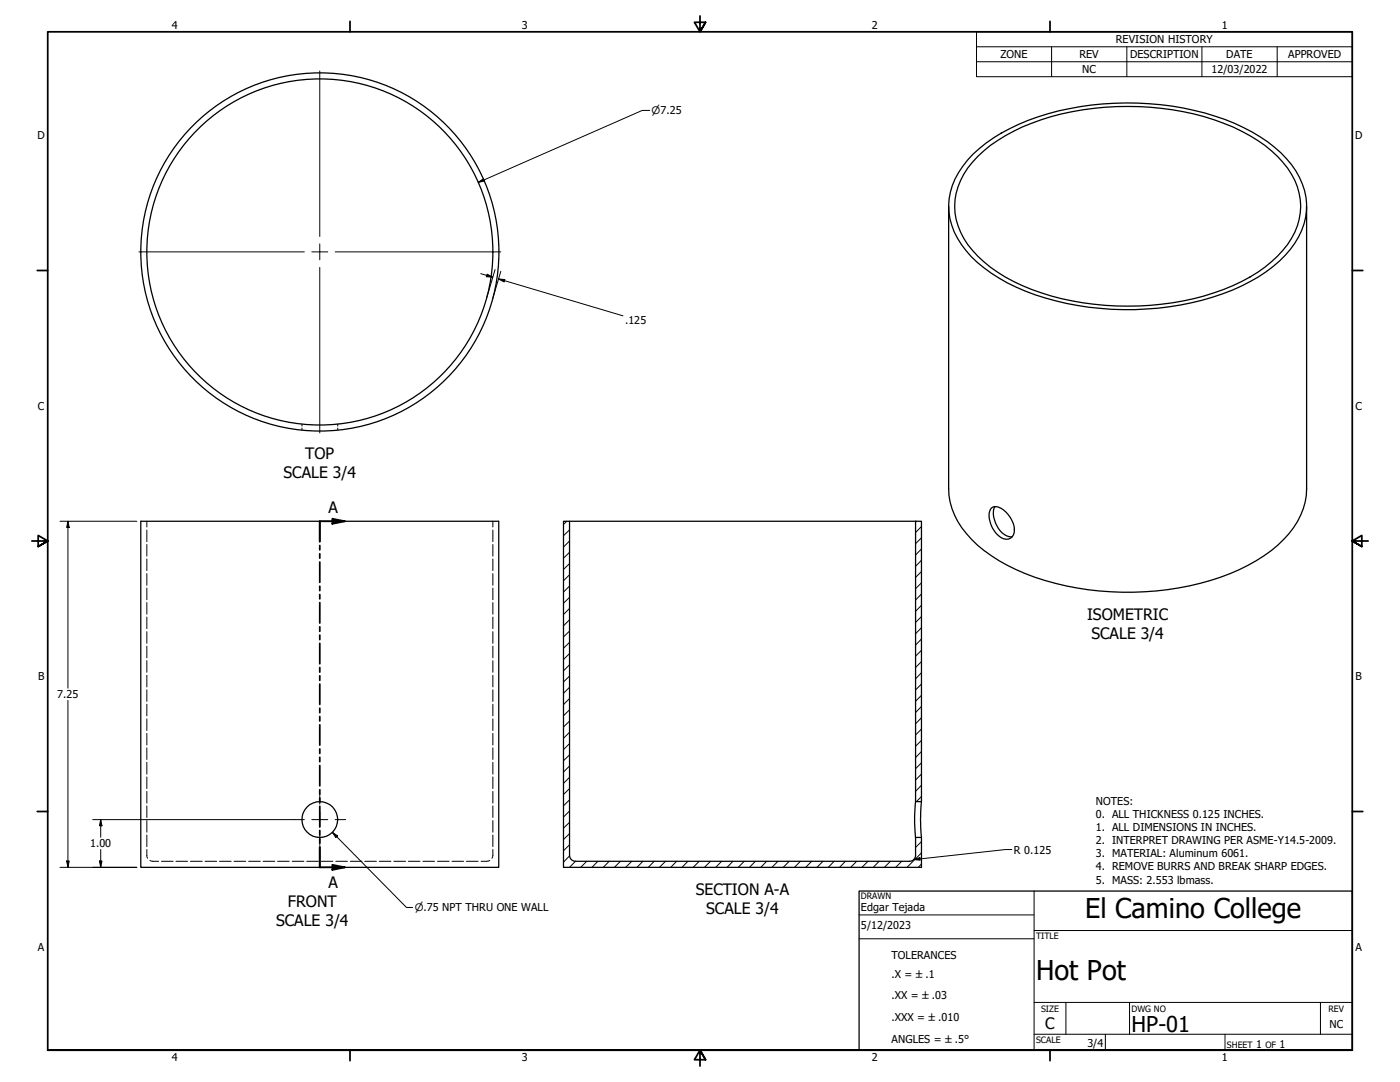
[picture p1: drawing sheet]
<svg xmlns="http://www.w3.org/2000/svg" width="559mm" height="432mm" viewBox="0 0 559 432" stroke-linecap="round" stroke-linejoin="round" font-family="sans-serif">
<!-- layer: Hatch (ANSI) -->
<g fill="none" stroke="#000" stroke-width=".4">
<path d="M226.3 208l-1.4 1.3M227.3 215.9l-2.4 2.4M227.3 211.5l-2.4 2.3M365.4 208h.1M367.8 219.1l-2.4 2.4M367.8 214.6l-2.4 2.4M367.8 210.1l-2.4 2.4M227.3 238.4l-2.4 2.3M227.3 233.9l-2.4 2.4M227.3 229.4l-2.4 2.4M227.3 224.9l-2.4 2.4M227.3 220.4l-2.4 2.4"/>
<path d="M367.8 237l-2.4 2.5M367.8 232.6l-2.4 2.3M367.8 228.1l-2.4 2.3M367.8 223.6l-2.4 2.4M227.3 256.3l-2.4 2.4M227.3 251.8l-2.4 2.4M227.3 247.3l-2.4 2.4M227.3 242.8l-2.4 2.4M367.8 259.5l-2.4 2.4M367.8 255l-2.4 2.4M367.8 250.5l-2.4 2.4M367.8 246.1l-2.4 2.3"/>
<path d="M367.8 241.6l-2.4 2.4M227.3 278.8l-2.4 2.4M227.3 274.3l-2.4 2.4M227.3 269.8l-2.4 2.4M227.3 265.3l-2.4 2.4M227.3 260.8l-2.4 2.4M367.8 277.5l-2.4 2.3M367.8 273l-2.4 2.3M367.8 268.5l-2.4 2.4M367.8 264l-2.4 2.4M227.3 296.7l-2.4 2.4M227.3 292.2l-2.4 2.4"/>
<path d="M227.3 287.8l-2.4 2.3M227.3 283.3l-2.4 2.3M367.8 299.9l-2.4 2.4M367.8 295.5l-2.4 2.3M367.8 291l-2.4 2.3M367.8 286.4l-2.4 2.5M367.8 281.9l-2.4 2.5M227.3 319.2l-2.4 2.4M227.3 314.7l-2.4 2.4M227.3 310.2l-2.4 2.4M227.3 305.7l-2.4 2.4M227.3 301.2l-2.4 2.4"/>
<path d="M367.8 317.9l-2 2M367.8 313.4l-2.4 2.4M367.8 308.9l-2.4 2.4M367.8 304.4l-2.4 2.4M227.3 337.1l-2.4 2.4M227.3 332.7l-2.4 2.3M227.3 328.2l-2.4 2.3M227.3 323.7l-2.4 2.4M367.8 335.9l-2.4 2.3M227.3 341.6l-2.4 2.4M229.7 343.7l-2.4 2.4M234.2 343.7l-2.4 2.4"/>
<path d="M238.6 343.7l-2.3 2.4M243.1 343.7l-2.3 2.4M247.6 343.7l-2.4 2.4M252.2 343.7l-2.5 2.4M256.6 343.7l-2.3 2.4M261.1 343.7l-2.3 2.4M265.6 343.7l-2.4 2.4M270.1 343.7l-2.4 2.4M274.6 343.7l-2.4 2.4M279.1 343.7l-2.4 2.4M283.6 343.7l-2.4 2.4M288 343.7l-2.3 2.4"/>
<path d="M292.5 343.7l-2.3 2.4M297.1 343.7l-2.5 2.4M301.5 343.7l-2.4 2.4M306 343.7l-2.3 2.4M310.5 343.7l-2.4 2.4M315 343.7l-2.4 2.4M319.5 343.7l-2.4 2.4M324 343.7l-2.4 2.4M328.5 343.7l-2.4 2.4M332.9 343.7l-2.3 2.4M337.4 343.7l-2.3 2.4M341.9 343.7l-2.4 2.4"/>
<path d="M346.5 343.7l-2.5 2.4M350.9 343.7l-2.3 2.4M355.4 343.7l-2.4 2.4M359.9 343.7l-2.4 2.4M367.8 344.8l-1.3 1.3M367.8 340.4l-5.8 5.7"/>
</g>
<!-- layer: Hidden (ANSI) -->
<g fill="none" stroke="#000" stroke-width=".4">
<path d="M120.5 169.2v.9M120.5 170.8v.8M134.8 169.2v.9M134.8 170.8v.8M58.6 208v2.3M58.6 211.5v4.7M58.6 217.3v4.6M196.7 208v2.3M196.7 211.5v4.7M196.7 217.3v4.6M58.6 223.1v4.6M58.6 228.9v4.7"/>
<path d="M58.6 234.7v4.6M196.7 223.1v4.6M196.7 228.9v4.7M196.7 234.7v4.6M58.6 240.5v4.6M58.6 246.3v4.6M58.6 252.1v4.6M58.6 257.9v4.6M196.7 240.5v4.6M196.7 246.3v4.6M196.7 252.1v4.6M196.7 257.9v4.6"/>
<path d="M58.6 263.7v4.6M58.6 269.5v4.6M58.6 275.3v4.6M196.7 263.7v4.6M196.7 269.5v4.6M196.7 275.3v4.6M58.6 281.1v4.6M58.6 286.9v4.6M58.6 292.7v4.6M58.6 298.4v4.7M196.7 281.1v4.6M196.7 286.9v4.6"/>
<path d="M196.7 292.7v4.6M196.7 298.4v4.7M58.6 304.2v4.7M58.6 310.1v4.6M58.6 315.8v4.7M196.7 304.2v4.7M196.7 310.1v4.6M196.7 315.8v4.7M58.6 339v2.4l.3 1.1M58.6 321.6v4.7M58.6 327.5v4.6M58.6 333.2v4.7"/>
<path d="M196.7 339v2.4l-.4 1.1M196.7 321.6v4.7M196.7 327.5v4.6M196.7 333.2v4.7M59.8 343.4l1.2 .3h2.3M64.5 343.7h4.6M70.2 343.7h4.7M76 343.7h4.7M81.9 343.7h4.6M87.6 343.7h4.7M93.4 343.7h4.6M99.3 343.7h4.6"/>
<path d="M105 343.7h4.7M110.8 343.7h4.6M116.6 343.7h4.7M122.4 343.7h4.7M128.2 343.7h4.6M134 343.7h4.7M139.8 343.7h4.7M145.6 343.7h4.6M151.4 343.7h4.6M157.2 343.7h4.7M163 343.7h4.6M168.8 343.7h4.6"/>
<path d="M174.6 343.7h4.7M180.4 343.7h4.6M186.2 343.7h4.6M195.5 343.4l-1.2 .3h-2.3"/>
</g>
<!-- layer: Visible (ANSI) -->
<g fill="none" stroke="#000" stroke-width=".51">
<path d="M388.3 61.6a75.8 75.8 0 0 1 38.5-18.2 116.9 116.9 0 0 1 66 5.8 54 54 0 0 1 24.5 19.1 25.8 25.8 0 0 1-2.3 31.2 62.6 62.6 0 0 1-31.1 19.1 115.2 115.2 0 0 1-78.3-4 53.9 53.9 0 0 1-21.8-16.9 25.4 25.4 0 0 1 .4-31.3zM390.3 62.4a71.6 71.6 0 0 1 33.4-16.9 112.8 112.8 0 0 1 68.4 5.2 50.5 50.5 0 0 1 23.4 18.8 25 25 0 0 1-3.5 30.4 63.5 63.5 0 0 1-31.4 18.2 113.2 113.2 0 0 1-72.5-4.1 50.5 50.5 0 0 1-23.4-18.9 25 25 0 0 1 3.5-30.4zM378.7 82.4v112.7a29.2 29.2 0 0 0 9.2 20.2 71.3 71.3 0 0 0 33.3 17.5 115.8 115.8 0 0 0 73.5-5.5 51 51 0 0 0 23.2-19.2 26.6 26.6 0 0 0 3.6-13v-112.7M56.2 208h142.9v138.1h-142.9zM224.9 208h2.4v133.3l.3 1.1 .6 .8 1.5 .5h133.4l1.5-.5 .8-1.3v-7.7h2.4v11.9h-142.9zM227.3 208h138.1M365.4 208h2.4v111.9h-2.4zM395.5 202.9a3.6 3.6 0 0 1 5.1 .6 10.7 10.7 0 0 1 4.2 9 3.4 3.4 0 0 1-2.6 2.7 3.4 3.4 0 0 1-3.5-1.3 10.4 10.4 0 0 1-3.5-10.3zM397.1 202.2a9.6 9.6 0 0 0 2.8 10.4l.8 .6a4.6 4.6 0 0 0 3.4 1M365.4 319.9a67.2 67.2 0 0 0 0 14.3M367.8 319.9a67.2 67.2 0 0 0 0 14.3"/>
<circle cx="127.7" cy="100.6" r="69.1"/>
<circle cx="127.7" cy="100.6" r="71.5"/>
<circle cx="127.6" cy="327.1" r="7.2"/>
</g>
<!-- layer: Section Line (ANSI) -->
<g fill="none" stroke="#000" stroke-width=".7">
<path d="M127.6 217.7v1.8M132.7 207l5 1-5 1zM137.7 208h-10.1v8.2M127.6 221v1.8M127.6 224.3v8.1M127.6 233.9v1.8M127.6 237.2v1.8M127.6 240.5v8.2M127.6 250.1v1.9M127.6 253.4v1.9M127.6 256.7v8.2M127.6 266.4v1.8"/>
<path d="M127.6 269.7v1.8M127.6 273v8.1M127.6 282.6v1.8M127.6 285.9v1.8M127.6 289.2v8.2M127.6 298.9v1.8M127.6 302.2v1.8M127.6 305.5v8.1M127.6 315.2v1.7M127.6 318.5v1.7M127.6 321.8v8.1M127.6 331.4v1.8"/>
<path d="M127.6 334.7v1.8M127.6 338v8.1h10.1M132.7 345.1l5 1-5 1.1z"/>
</g>
<g fill="#000">
<path d="M132.7 207l5 1-5 1z" fill-rule="evenodd"/>
<path d="M132.7 345.1l5 1-5 1.1z" fill-rule="evenodd"/>
</g>
<!-- layer: Border (ANSI) -->
<g fill="none" stroke="#000" stroke-width=".7">
<path d="M139.7 8.5v4.2M279.4 6.3v6.4l-2.2-3.8h4.4l-2.2 3.8 2.2-3.8M419.1 8.5v4.2M14.9 107.9h4.1M539.8 107.9h4.1M12.7 215.9h6.3l-3.8-2.2v4.4l3.8-2.2-3.8 2.2M546.1 215.9h-6.3l3.8-2.2v4.4l-3.8-2.2 3.8 2.2M14.9 323.8h4.1M539.8 323.8h4.1M19 419.1v-406.4h520.8v406.4h-520.8h520.8M139.7 419.1v4.2M419.1 419.1v4.2"/>
<path d="M281.6 422.9l-2.2-3.8 2.2 3.8h-4.4l2.2-3.8v6.3"/>
</g>
<!-- layer: Title (ANSI) -->
<path d="M412.7 355.6v63.5M342.9 365.1h69.8M342.9 374.6h69.8M412.7 371.3h127.1M412.7 412.7h127.1M412.7 400h127.1M425.4 400v12.7M441.2 412.7v6.4M450.8 400v12.7M488.9 412.7v6.4M527 400v12.7" fill="none" stroke="#000" stroke-width=".4"/>
<path d="M342.9 355.6h196.9v63.5h-196.9z" fill="none" stroke="#000" stroke-width=".51"/>
<!-- layer: Symbol (ANSI) -->
<path d="M389.8 18.7v-6h150v6M419.7 18.7v11.9M449.8 18.7v11.9M479.7 18.7v11.9M509.8 18.7v11.9M539.8 18.7h-150v5.9M539.8 18.7v11.9h-150v-6M389.8 24.6h150M132.7 332.2l2 1.4-.7 .7zM132.7 332.2l29.5 29.9h2.5M403.9 339h-2.5l-36.7 4M364.7 343l2.5-.7 .1 1z" fill="none" stroke="#000" stroke-width=".4"/>
<!-- layer: Center Mark (ANSI) -->
<path d="M127.6 28.3v66.1M127.6 97.3v6.4M55.4 100.5h66.1M124.5 100.5h6.3M127.6 106.7v66.1M133.8 100.5h66.1M127.6 316.7v4.2M117.3 327.1h4.2M124.5 327.1h6.3M127.6 323.9v6.4M127.6 333.2v4.2M133.8 327.1h4.2" fill="none" stroke="#000" stroke-width=".4"/>
<!-- layer: Symbol (ANSI) -->
<g fill="#000">
<path d="M132.7 332.2l2 1.4-.7 .7z" fill-rule="evenodd"/>
<path d="M364.7 343l2.5-.7 .1 1z" fill-rule="evenodd"/>
</g>
<!-- layer: Dimension (ANSI) -->
<g fill="none" stroke="#000" stroke-width=".4">
<path d="M259.3 44.1h-3l-65.4 28.7M190.9 72.8l2.1-1.5 .4 1zM191.9 109.2l4.8 1.4M194.4 109.4l2.3 1.2-2.6-.2zM197.6 107.6l-3.3 11.1M198.9 111.3l2.6 .3-.3 .9zM198.9 111.3l49.8 14.7M199.9 108.3l-3.3 11.1M23.9 208h30.7M27.1 208l.5 2.5h-1zM27.1 208v66.6M27.1 279.5v66.6"/>
<path d="M37 327.1h80.3M40.2 327.1l.5 2.5h-1zM40.2 327.1v7M40.2 339v7.1M23.9 346.1h30.7M26.6 343.6h1l-.5 2.5zM39.7 343.6h1l-.5 2.5z"/>
</g>
<g fill="#000">
<path d="M190.9 72.8l2.1-1.5 .4 1z" fill-rule="evenodd"/>
<path d="M194.4 109.4l2.3 1.2-2.6-.2z" fill-rule="evenodd"/>
<path d="M198.9 111.3l2.6 .3-.3 .9z" fill-rule="evenodd"/>
<path d="M27.1 208l.5 2.5h-1z" fill-rule="evenodd"/>
<path d="M40.2 327.1l.5 2.5h-1z" fill-rule="evenodd"/>
<path d="M26.6 343.6h1l-.5 2.5z" fill-rule="evenodd"/>
<path d="M39.7 343.6h1l-.5 2.5z" fill-rule="evenodd"/>
</g>
<g font-size="10.9">
<text x="433.1" y="366.5">El Camino College</text>
<text x="413.5" y="390.9">Hot Pot</text>
</g>
<text font-size="8.7" x="451.6" y="411.9">HP-01</text>
<g font-size="6.3">
<text x="121.9" y="183.1">TOP</text>
<text x="113.2" y="190.7">SCALE 3/4</text>
<text x="131.1" y="204.5">A</text>
<text x="433.9" y="247.5">ISOMETRIC</text>
<text x="435.6" y="255">SCALE 3/4</text>
<text x="131.1" y="354.2">A</text>
<text x="277.7" y="357.3">SECTION A-A</text>
<text x="114.9" y="361.9">FRONT</text>
<text x="281.9" y="364.8">SCALE 3/4</text>
<text x="110.2" y="369.4">SCALE 3/4</text>
<text x="417.2" y="410.8">C</text>
</g>
<g font-size="4.3">
<text x="68.6" y="11.7">4</text>
<text x="208.3" y="11.7">3</text>
<text x="348" y="11.7">2</text>
<text x="487.7" y="11.7">1</text>
<text x="445.4" y="17.3">REVISION HISTORY</text>
<text x="399.3" y="23.2">ZONE</text>
<text x="430.8" y="23.2">REV</text>
<text x="451" y="23.2">DESCRIPTION</text>
<text x="489.5" y="23.2">DATE</text>
<text x="514.1" y="23.2">APPROVED</text>
<text x="432" y="29.2">NC</text>
<text x="483.6" y="29">12/03/2022</text>
<text x="15" y="55.6">D</text>
<text x="540.9" y="55.6">D</text>
<text x="249.5" y="129.2">.125</text>
<text x="15.1" y="163.5">C</text>
<text x="541" y="163.5">C</text>
<text x="15.2" y="271.5">B</text>
<text x="541.1" y="271.5">B</text>
<text x="22.9" y="278.6">7.25</text>
<text x="437.4" y="321.2">NOTES:</text>
<text x="437.4" y="326.5">0. ALL THICKNESS 0.125 INCHES.</text>
<text x="437.4" y="331.7">1. ALL DIMENSIONS IN INCHES.</text>
<text x="35.9" y="338.2">1.00</text>
<text x="404.7" y="340.6">R 0.125</text>
<text x="437.4" y="336.9">2. INTERPRET DRAWING PER ASME-Y14.5-2009.</text>
<text x="437.4" y="342.1">3. MATERIAL: Aluminum 6061.</text>
<text x="437.4" y="347.3">4. REMOVE BURRS AND BREAK SHARP EDGES.</text>
<text x="437.4" y="352.6">5. MASS: 2.553 lbmass.</text>
<text x="343.7" y="363.5">Edgar Tejada</text>
<text x="343.7" y="370.9">5/12/2023</text>
<text x="15.1" y="379.4">A</text>
<text x="355.9" y="382.8">TOLERANCES</text>
<text x="541" y="379.4">A</text>
<text x="355.9" y="390.2">.X = ±.1</text>
<text x="355.9" y="398.8">.XX = ±.03</text>
<text x="355.9" y="407.5">.XXX = ±.010</text>
<text x="530.6" y="410.1">NC</text>
<text x="355.9" y="416.1">ANGLES = ±.5°</text>
<text x="434" y="417.6">3/4</text>
<text x="501.3" y="418.3">1</text>
<text x="510.7" y="418.3">1</text>
<text x="68.6" y="423.3">4</text>
<text x="208.3" y="423.3">3</text>
<text x="348" y="423.3">2</text>
<text x="487.7" y="423.3">1</text>
</g>
<g font-size="4.1">
<text x="260.1" y="45.6">⌀7.25</text>
<text x="165.5" y="363.7">⌀.75 NPT THRU ONE WALL</text>
</g>
<g font-size="3.5">
<text x="343.7" y="358.9">DRAWN</text>
<text x="413.5" y="374.6">TITLE</text>
<text x="415.5" y="403.9">SIZE</text>
<text x="451.6" y="403.9">DWG NO</text>
<text x="530.3" y="403.9">REV</text>
<text x="413.5" y="416.1">SCALE</text>
<text x="489.7" y="418.3">SHEET</text>
<text x="505.1" y="418.3">OF</text>
</g>
</svg>
